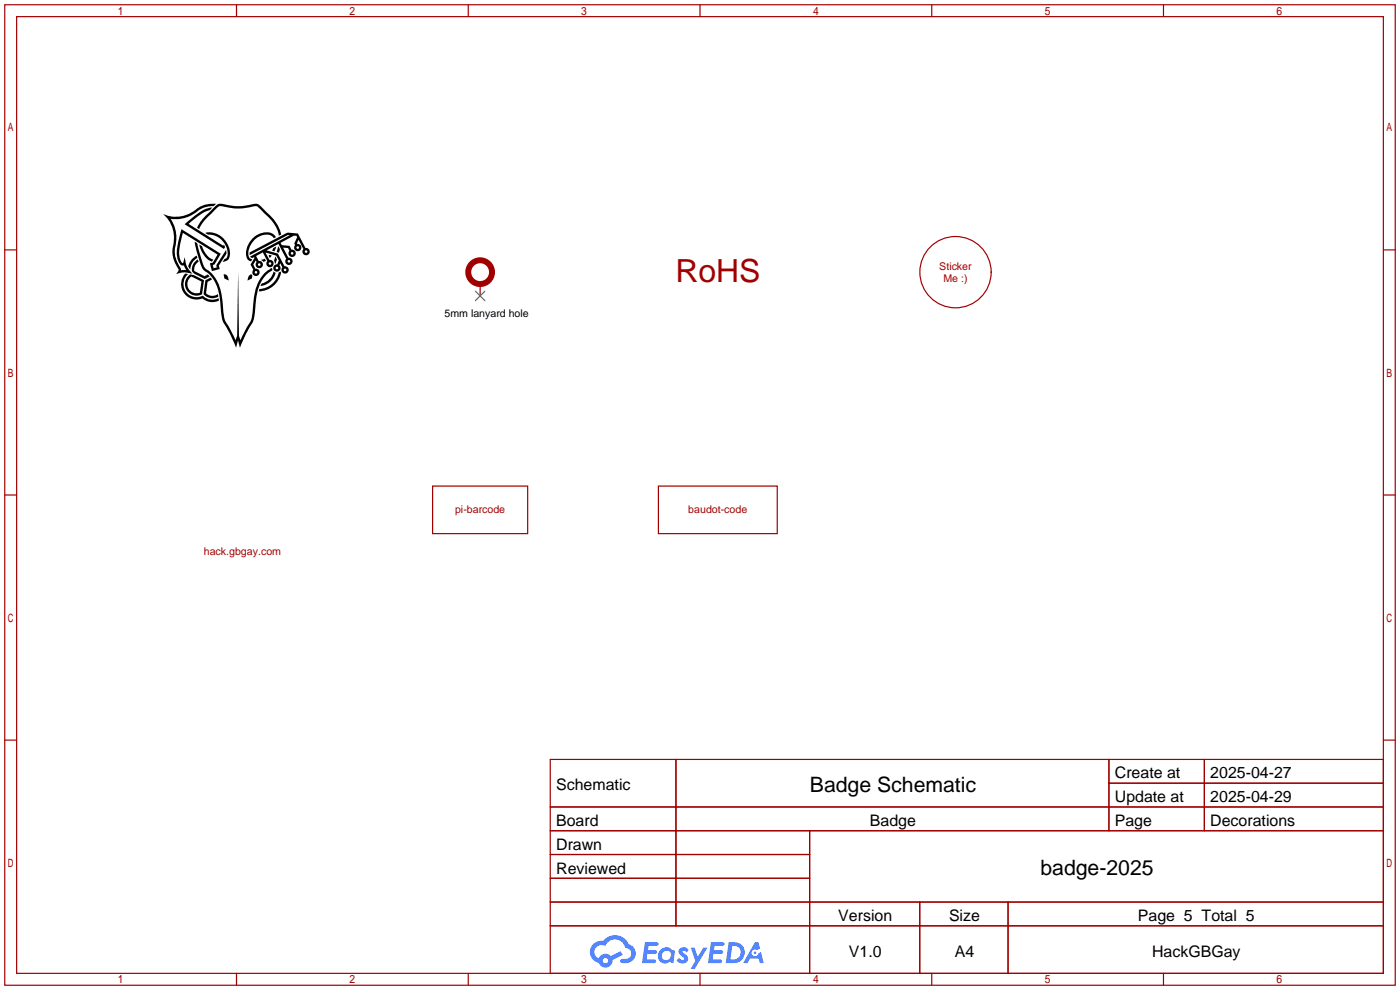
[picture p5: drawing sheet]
<svg xmlns="http://www.w3.org/2000/svg" width="299mm" height="212mm" viewBox="0 0 299 212" stroke-linecap="round" stroke-linejoin="round" font-family="sans-serif">
<g fill="none" stroke="#a10000" stroke-width=".25">
<path d="M1 1h297.2v209.6h-297.2zM3.6 3.6h292.1v204.4h-292.1zM50.5 1v2.6M100.1 1v2.6M149.6 1v2.6M199.1 1v2.6M248.7 1v2.6M1 53.4h2.6M295.7 53.4h2.5M1 105.8h2.6M295.7 105.8h2.5M1 158.2h2.6"/>
<path d="M295.7 158.2h2.5M117.6 162.3h178.1v45.7h-178.1zM117.6 172.5h178.1M117.6 177.5h178.1M144.5 162.3v35.6M173 177.5v30.5M237 162.3v15.2M237 167.4h58.7M257.4 162.3v15.2M117.6 182.6h55.4M117.6 192.8h178.1M117.6 187.7h55.4"/>
<path d="M117.6 197.9h178.1M196.6 192.8v15.2M215.4 192.8v15.2M50.5 208v2.6M100.1 208v2.6M149.6 208v2.6M199.1 208v2.6M248.7 208v2.6"/>
</g>
<g fill="#5487ff">
<path d="M145.3 202.7a1.3 1.3 0 0 1 1.9 .3l-.4 .6a.54 .54 0 0 0-.9-.2l.1 .2a1.34 1.34 0 0 1 .9 1.8 1.47 1.47 0 0 1-2.3-.1l.5-.6 .8 .5a.31 .31 0 0 0 .4-.3 .31 .31 0 0 0-.3-.4 1.12 1.12 0 0 1-.7-1.8z"/>
<path d="M147.6 202.5h.9l.6 2 1.2-2h.9l-2.7 4.6h-.9l1-1.7z"/>
<path d="M137.8 201.4h1.7a1.31 1.31 0 0 1 1.2 .2 .4 .4 0 0 1-.3 .5l-1.8 .1-.1 .9h1.6a.4 .4 0 0 1 .4 .4 .4 .4 0 0 1-.5 .4h-1.6l-.2 1.2h1.4a.46 .46 0 0 1 .5 0 .46 .46 0 0 1 .1 .5l-.4 .2h-2.6z"/>
<path d="M151.9 201.4h1.7a1.32 1.32 0 0 1 1.2 .2 .39 .39 0 0 1-.3 .5l-1.8 .1-.1 .9h1.6a.4 .4 0 0 1 .4 .4 .4 .4 0 0 1-.4 .4h-1.7l-.2 1.2h1.4a.46 .46 0 0 1 .5 0 .46 .46 0 0 1 .1 .5l-.4 .2h-2.6z"/>
<path d="M161.3 201.4h.8l.3 1.3-.6 .4a.75 .75 0 0 0-1.1 .3 .75 .75 0 0 0 .5 1 .75 .75 0 0 0 .9-.7l.5-.2 .6 2.3h-.8l-.3-.9h-1.8l-.5 .9h-1z"/>
<path d="M155.7 201.4l-.6 4.4h1.5a2.27 2.27 0 0 0 2.6-2.2 2.27 2.27 0 0 0-2.7-2.2zM156.5 202.1a1.5 1.5 0 0 1 1.8 1.6 1.5 1.5 0 0 1-1.9 1.4h-.3z"/>
<path d="M141.2 203a1.6 1.6 0 0 0-.3 2.3 1.6 1.6 0 0 0 2.3 .2l.7 .3 .3-2.4-.1-.3-.5-.1a1.58 1.58 0 0 0-2.4 0zM141.8 203.5a.98 .98 0 0 1 1.6 .4 .98 .98 0 0 1-1.1 1.3 .94 .94 0 0 1-.9-.7 .94 .94 0 0 1 .4-1z"/>
<path d="M126.8 201.8a2.37 2.37 0 0 0 1.1 4 1.54 1.54 0 0 0 1.8 1 1.54 1.54 0 0 0 1.2-1.6l2.2-1.1-.5-.8-2 1a1.57 1.57 0 0 0-2.7 .5 1.5 1.5 0 0 1-.7-2.1 1.5 1.5 0 0 1 2.2-.5 2.23 2.23 0 0 1 2.3-1.4 2.23 2.23 0 0 1 2 1.8 1.16 1.16 0 0 1 1.2 1.1 1.16 1.16 0 0 1-1.1 1.2h-.7a.47 .47 0 0 0-.5 .4 .47 .47 0 0 0 .4 .5 2.17 2.17 0 0 0 2.5-.9 2.17 2.17 0 0 0-.3-2.7l-.8-.4a3.2 3.2 0 0 0-5.5-.7l-1.1 .1zM128.8 205.3a.6 .6 0 0 1 1.2 0 .6 .6 0 0 1-1.2 0z"/>
<circle cx="161.4" cy="203.6" r=".28"/>
</g>
<g fill="#000">
<path d="M41 57.6v.1zM41 57.3v.1zM41 57.8v.2zM41.1 57.1l-.1 .1zM41.1 56.9v.1zM41.2 56.7l-.1 .2zM41.2 56.5v.2zM41.3 56.4v.1zM41.5 57.8v.1zM42.1 56.2l-.1 .1zM42.1 56.2l.1-.1zM41.1 55.3l.9-.7 .2 .5a2.79 2.79 0 0 0-1.5 2.5 1.07 1.07 0 0 1-.1-1.6z"/>
<path d="M42.2 56.1l.1-.1zM42.3 56l.1-.1zM43.7 59l.7-.3zM41.7 55.8l.6-.4 .1 .5-.7 .9-.2 1.1 2.2 1.1 .7-.3 .4 .4-1.1 .5-2.2-1.1-.5-.5v-.6l.3-.9zM42.6 52.3l.6 .3a3.9 3.9 0 0 0 2.4 2.9l-.3 .4a4.2 4.2 0 0 1-2.7-3.6zM43.7 59.6l1.1-.5zM45.4 44.3l-.6 .6zM45.2 44.9l-.2 .3zM45.7 44.3l-.5 .6zM45.7 44.1l.5-.5zM44.2 46.6l1.5-1.5-2.4 2.6zM45.9 44.9l-.2 .2z"/>
<path d="M46.2 44.6l.1-.1-.4 .4zM45.8 44.3l.2-.2zM46.2 50.5l.2 .1zM46.3 44.5l.2-.1zM46.4 50l.2 .1zM46.5 50.6l.1 .1zM46.5 44.3l.2-.2zM46 44.1l.6-.5zM46.7 50.7l.1 .1zM46.7 50.2l.2 .1zM46.7 44.1h.1zM46.6 43.6l.5-.1z"/>
<path d="M46.8 50.8l.2 .2zM46.8 44.1l.2-.1zM46.9 50.3h.1zM47 50.3l.1 .1zM47 44l.4 .1zM47.1 50.4l.2 .2zM47.1 43.5l.3 .1zM47.8 58.6a1.07 1.07 0 0 1 1.1 1.4l-.9-.5zM47.8 52.3l.3 .4zM39.5 47.9l.4-.3a10.2 10.2 0 0 1 5.5-3.3 2.48 2.48 0 0 1-1.7 1l-3.4 2.6 7.4 4.6 .1-.2 .3 .5-.2 .4zM48.1 52.7v.1zM48.2 55.3l.2-.1z"/>
<path d="M47.4 43.6l3.5 .5zM48.3 53.4l.1 .4zM48.4 53.8v.2zM34.9 45.8a6.9 6.9 0 0 0 7.7-1.6l2-.6h1.6l-.5 .5h-1.1a5.7 5.7 0 0 0-3.2 1.6 7.2 7.2 0 0 1-4.9 1.1 7.4 7.4 0 0 1 1 6 7 7 0 0 0 1.2 4.6v.4l1.1-.1-.5-1-.1 .1a1.5 1.5 0 0 1-1.3-1.7 14.3 14.3 0 0 1 .8-5.8l.1-.3 8.4 5.2-1.4 2.3-.3 .1 .2 .7 .6-.2-.1-.4 2.1-3.3 .1 .8-1.6 2.6 .2 .7-1.7 .4-.4-1.6 .6-.2 1-1.7-7.4-4.6a13.5 13.5 0 0 0-.7 5.4l.4 .9 .3 .2 .4-1.3 .2 1.1a4.4 4.4 0 0 0 1.4 2.4 5.4 5.4 0 0 0-3.4 .1l.4-.7v-.4a6.9 6.9 0 0 1-.9-6 6.7 6.7 0 0 0-2.3-5.7zM48.4 54v.2zM43.8 49.8a4.1 4.1 0 0 1 4 1.2 3.7 3.7 0 0 1 .8 4.6l-1 .4 .4-.6a.97 .97 0 0 0 .7-1.4 4.2 4.2 0 0 0-2.9-3.7l-1.3-.1zM47.4 44.1l3.5 .5zM53.3 54v.2zM53.3 54.2l.1 .3zM50.9 44.1l3.9-.6zM53.2 58.9l.6-.3 .1 .3-.1 .6-.9 .5zM50.9 44.6l3.9-.5z"/>
<path d="M55.7 55.5l.9-.2 .2 .5h-.2a.42 .42 0 0 1-.7-.2zM57.6 54.5l.5 .1-.4 .5-.3-.4zM53.9 51a3.6 3.6 0 0 1 4.7-.8l.4 .5-.5 .2a1.88 1.88 0 0 0-2.4-.6 3.9 3.9 0 0 0-2.9 4.5l.1 .4 .6 .2-.2 .5a1.44 1.44 0 0 1-1.1-1.8l.3-1.6zM41.6 51.6l.6 .4 .9 3.5a3.1 3.1 0 0 0 1.8 2.6 9 9 0 0 1 2.7 6.7 8.8 8.8 0 0 0 1.7 5.8l1 2.1 .4-.9 .2-13.7 .2 13.7 .3 .9 1.3-2.7a6.2 6.2 0 0 0 1.4-4.3 10.6 10.6 0 0 1 2.8-7.7l1.2-.7 .1 .4-.1 .2a6.9 6.9 0 0 0-3.3 5.6l-.1 .8a12.9 12.9 0 0 1-.9 4.9l-1.4 2.4-1.1 2.7-.4-1.6-.4 1.6-2.1-4.3a8.1 8.1 0 0 1-1.3-5.1 8.8 8.8 0 0 0-2.7-6.5 4.1 4.1 0 0 1-1.9-3zM58.4 53l.7-.3-.5 1-.4-.1zM58.5 50.9l.5-.2zM43.8 46.2l1.5-1.4a2.4 2.4 0 0 1 3-1.1 15.6 15.6 0 0 0 6.6-.1l.5 .2 1.1 1.1a12.6 12.6 0 0 1 3.5 4.8l.1 .4-.5 .3a9.3 9.3 0 0 0-3.3-5l-.6-.7a1.34 1.34 0 0 0-1.9-.5 17.7 17.7 0 0 1-6.9-.1l-1.3 1.2a10.8 10.8 0 0 0-3.1 3.7l-.4-.3 .7-1.3zM59.5 52.6a1.37 1.37 0 0 1 .1 1.5l-.5-.2zM58.8 54.8h.1a1.23 1.23 0 0 1 .1 1.4l-.3 .1v-.1a.91 .91 0 0 1 .1-1.2zM55.4 61.8a4.7 4.7 0 0 0 4.3-3.6l.3-.1a3.8 3.8 0 0 1-2.5 3.6l-1.4 .5-.8 .1zM39.6 58.5l.6 .1a2.8 2.8 0 0 0-.5 3.7 2.8 2.8 0 0 0 3.6 .9 2.81 2.81 0 0 0 3.4 .5l.1 .6a3.3 3.3 0 0 1-3.6-.5 3.3 3.3 0 0 1-3.9-1.2 3.3 3.3 0 0 1 .3-4.1zM43.9 59.9l1.1-.6 .3 .4-.9 .5-.4 2.5a1.95 1.95 0 0 0 2.6 .1l.1 .6a2.48 2.48 0 0 1-3.2-.5z"/>
<path d="M58.5 58l.4 .3a3.8 3.8 0 0 1-3.2 2.8l.2-.5a3.3 3.3 0 0 0 2.6-2.6z"/>
<path d="M53.3 54l.1 .5 8.1-4.2h.4l-8.4 4.5 .4 .4 .4-.2 .1 .1-.9 1.4 .6 1.2a.79 .79 0 0 0 .3 1.2 .79 .79 0 0 0 1.1-.6 .79 .79 0 0 0-.9-.9l-.5-.8 .6-.9 .1 .3a.79 .79 0 0 0 .3 1.3 .79 .79 0 0 0 1.1-.6 .79 .79 0 0 0-.9-.9l-.6-1.1 1.5-.8 .9 1.9a.78 .78 0 0 0 .3 1.2 .78 .78 0 0 0 1.1-.6 .78 .78 0 0 0-.9-.8l-.8-1.6 2.2 .6 .6 1.1-.4 .8a.78 .78 0 0 0-.8 1 .78 .78 0 0 0 1.2 .5 .78 .78 0 0 0 .1-1.3l.2-.4 .5 .8a.79 .79 0 0 0 .2 1.3 .79 .79 0 0 0 1.1-.6 .79 .79 0 0 0-.9-.9l-1.1-2.2a1.38 1.38 0 0 0-1.2-.7l-1.5-.5 2.5-1.4 1.7 3.2a.79 .79 0 0 0 .2 1.3 .79 .79 0 0 0 1.1-.6 .79 .79 0 0 0-.9-.9l-1.1-2.2 1.1 .1 .3 .6a.79 .79 0 0 0 .2 1.2 .79 .79 0 0 0 1.1-.5 .79 .79 0 0 0-.9-.9l-.4-.9-1.7-.1-.2-.5 2.8-1.5h.6l.1 .3-.6 1.3 .2 .4a.79 .79 0 0 0 .2 1.2 .79 .79 0 0 0 1.1-.6 .79 .79 0 0 0-.9-.9l.3-.8 1 1.9a.79 .79 0 0 0 .3 1.3 .79 .79 0 0 0 1.1-.6 .79 .79 0 0 0-.9-.9l-1.6-3.1-2.1-.2zM54.4 58.2a.3 .3 0 0 1 .6 0 .3 .3 0 0 1-.6 0zM55.1 56.5a.3 .3 0 0 1 .6 0 .3 .3 0 0 1-.6 0zM57.4 56.3a.3 .3 0 0 1 .6 0 .3 .3 0 0 1-.6 0zM58.9 57.3a.3 .3 0 0 1 .6 0 .3 .3 0 0 1-.6 0zM60.7 57.7a.28 .28 0 0 1 .5 0 .28 .28 0 0 1-.5 0zM61.5 55.9a.28 .28 0 0 1 .5 0 .28 .28 0 0 1-.5 0zM62.2 54.1a.28 .28 0 0 1 .5 0 .28 .28 0 0 1-.5 0zM63.4 52.9a.28 .28 0 0 1 .5 0 .28 .28 0 0 1-.5 0zM65.1 53.8a.3 .3 0 0 1 .6 0 .3 .3 0 0 1-.6 0z"/>
<path d="M40.2 59.1a2.48 2.48 0 0 0-.1 3.1 2.48 2.48 0 0 0 3.1 .7l.4-3-2.1-1.1-.9-.1zM40.5 59.4l.4-.3 2.1 1.1-.3 2.4a1.97 1.97 0 0 1-2.3-.8 1.97 1.97 0 0 1 .1-2.4z"/>
</g>
<path d="M102.6 60.7v2.5" fill="none" stroke="#870000" stroke-width=".25"/>
<path d="M101.6 62.2l2 2.1M103.6 62.2l-2 2.1" fill="none" stroke="#3c3" stroke-width=".25"/>
<circle cx="102.6" cy="58.2" r="2.54" fill="none" stroke="#a10000" stroke-width="1.3"/>
<g fill="none" stroke="#a10000" stroke-width=".25">
<path d="M92.5 103.9h20.3v10.1h-20.3zM140.7 103.9h25.4v10.1h-25.4z"/>
<circle cx="204.2" cy="58.2" r="7.6"/>
</g>
<text font-size="6.8" fill="#a00000" x="144.3" y="60.3">RoHS</text>
<g font-size="4.5">
<text x="173.1" y="169.2">Badge Schematic</text>
<text x="222.4" y="187">badge-2025</text>
</g>
<g font-size="3.4">
<text x="238.3" y="166.4">Create at</text>
<text x="258.7" y="166.4">2025-04-27</text>
<text x="118.9" y="168.9">Schematic</text>
<text x="238.3" y="171.4">Update at</text>
<text x="258.7" y="171.4">2025-04-29</text>
<text x="118.9" y="176.5">Board</text>
<text x="185.9" y="176.5">Badge</text>
<text x="238.3" y="176.5">Page</text>
<text x="258.7" y="176.5">Decorations</text>
<text x="118.9" y="181.6">Drawn</text>
<text x="118.9" y="186.7">Reviewed</text>
<text x="179.2" y="196.8">Version</text>
<text x="202.8" y="196.8">Size</text>
<text x="243.2" y="196.8">Page 5 Total 5</text>
<text x="181.4" y="204.5">V1.0</text>
<text x="204.1" y="204.5">A4</text>
<text x="246.2" y="204.5">HackGBGay</text>
</g>
<g font-size="2.3" fill="#a00000">
<text x="200.8" y="57.6">Sticker</text>
<text x="201.6" y="60.2">Me :)</text>
<text x="97.3" y="109.7">pi-barcode</text>
<text x="147.1" y="109.7">baudot-code</text>
<text x="43.6" y="118.6">hack.gbgay.com</text>
</g>
<text font-size="2.3" x="95" y="67.8">5mm lanyard hole</text>
</svg>
